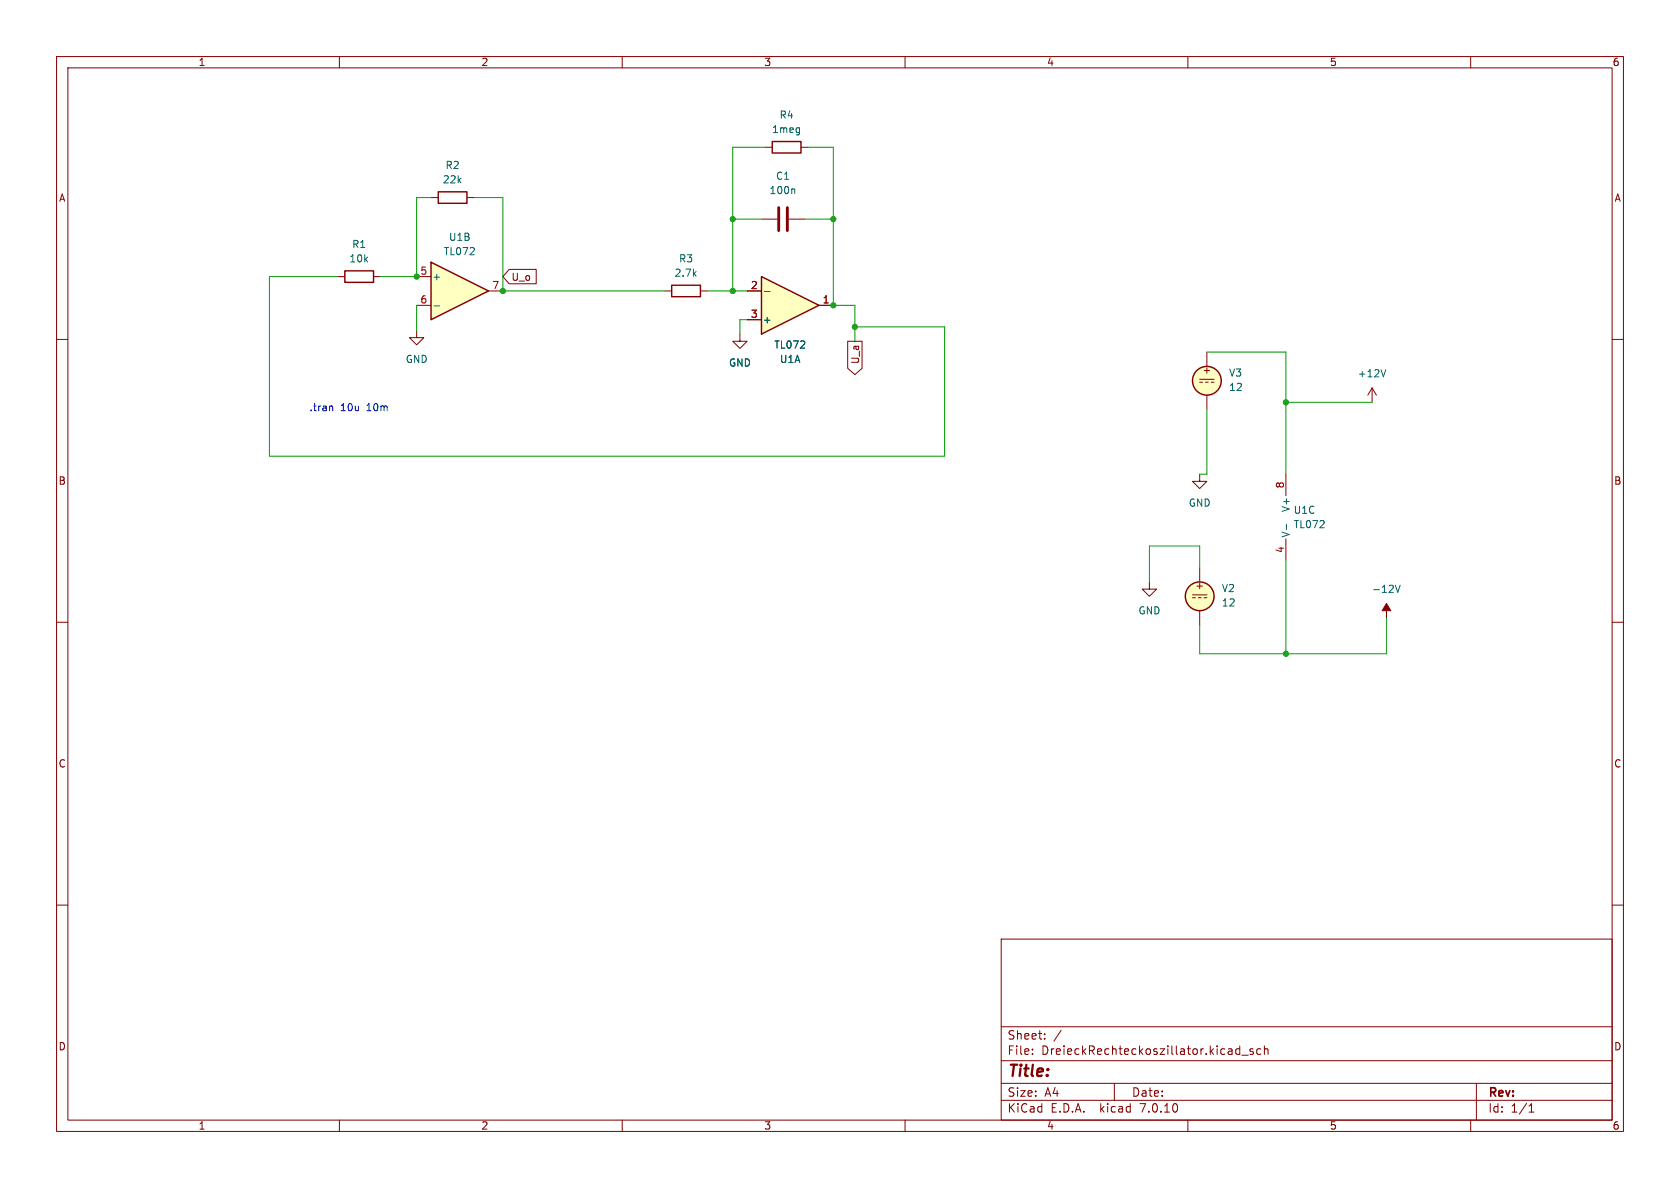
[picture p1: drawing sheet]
<svg xmlns="http://www.w3.org/2000/svg" width="297mm" height="210mm" viewBox="0 0 297 210" stroke-linecap="round" stroke-linejoin="round" font-family="sans-serif">
<g fill="none" stroke="#840000" stroke-width=".18">
<path d="M10 10h277v190h-277zM12 12h273v186h-273zM60 10v2M110 10v2M160 10v2M210 10v2M260 10v2M76.2 34.9h1.3M82.5 34.9h1.3M134.6 38.7h2.8M139.4 38.7h2.8M10 60h2"/>
<path d="M285 60h2M212.1 67.1h2.5M212.1 67.6h.5M213.1 67.6h.5M213.4 62.2v2.6M213.4 69.9v2.5M214.1 67.6h.5M242.6 68.6l-.8 1.3M242.6 68.6v2.5M242.6 68.6l.7 1.3M212.1 83.8v1.3h1.3l-1.3 1.3-1.3-1.3h1.3M227.3 83.8v3.8"/>
<path d="M227.3 95.3v3.8M10 110h2M203.2 102.9v1.2h1.3l-1.3 1.3-1.3-1.3h1.3M210.8 105.2h2.6M210.8 105.7h.5M211.8 105.7h.5M212.1 100.3v2.6M212.1 108v2.5M212.9 105.7h.5M285 110h2M10 160h2M285 160h2"/>
<path d="M177 166h108v32h-108zM60 198v2M110 198v2M160 198v2M177 194.5h108M177 191.5h108M177 187.5h108M177 181.5h108M182.5 186.3v.1M182.5 185.5v.1M184.7 183.6v.1M184.7 182.8v.1"/>
<path d="M187.6 182.1l-1.3 2M197 191.5v3M210 198v2M218.5 186.3l.2 .1 .5-.1M219.2 184.9v1.5M219.2 185.5l-.5-.1-.2 .1M219.5 186.5h1.2M221.5 185.5l-.3-.1-.2 .2v.2l.5 .2v.3h-.5M222.9 185.5l-.4-.1-.3 .3v.4l.1 .2h.6M223.5 185.5l.2-.1 .4 .1 .1 .9M223.5 184.9v1.5M260 198v2"/>
<path d="M261 191.5v6.5M270.3 196.6h.9M270.3 195.5l.4-.4v1.5"/>
</g>
<path d="M137.7 36.7v4.1M139.2 36.7v4.1" fill="none" stroke="#840000" stroke-width=".51"/>
<path d="M140.3 33.4l.2 .2v.6M245 65.3l-.4 1.3M227.4 92.7v.9M246.7 103.4l.4 1.3 .4-1.3" fill="none" stroke="#006464" stroke-width=".18"/>
<g fill="#ffffc2" stroke="#ffffc2" stroke-width=".18">
<circle cx="213.4" cy="67.3" r="2.54"/>
<circle cx="212.1" cy="105.4" r="2.54"/>
</g>
<g fill="none" stroke="#840000" stroke-width=".25">
<path d="M77.5 33.9h5v2h-5z"/>
<circle cx="213.4" cy="67.3" r="2.54"/>
<circle cx="212.1" cy="105.4" r="2.54"/>
</g>
<path d="M245.1 106.7l.8 1.3h-.8v1.2v-1.2h-.8z" fill="#840000" stroke="#840000" stroke-width=".18"/>
<path d="M134.6 48.9l10.2 5.1-10.2 5.1z" fill="#ffffc2"/>
<path d="M136.5 25h5.1v2.1h-5.1zM61 47.9h5v2h-5zM118.7 50.4h5.1v2.1h-5.1zM134.6 48.9l10.2 5.1-10.2 5.1z" fill="none" stroke="#840000" stroke-width=".25"/>
<path d="M135.3 26h1.2M141.6 26h1.3M59.7 48.9h1.3M66 48.9h1.3M73.7 58.4v1.3h1.2l-1.2 1.3-1.3-1.3h1.3M117.5 51.4h1.2M123.8 51.4h1.3M130.8 59.1v1.2h1.3l-1.3 1.3-1.3-1.3h1.3M132.1 51.4h2.5M132.1 56.5h2.5M144.8 54h2.5" fill="none" stroke="#840000" stroke-width=".18"/>
<path d="M135.1 51.5h1" fill="none" stroke="#006464" stroke-width=".18"/>
<path d="M76.2 46.4l10.2 5-10.2 5.1z" fill="#ffffc2"/>
<path d="M76.2 46.4l10.2 5-10.2 5.1z" fill="none" stroke="#840000" stroke-width=".25"/>
<path d="M73.7 48.9h2.5M73.7 54h2.5M86.4 51.4h2.5M90 47.6h4.8v2.6h-4.8l-1.1-1.3zM132.1 51.4h2.5M132.1 56.5h2.5M144.8 54h2.5M149.9 60.3h2.5v4.8l-1.3 1.1-1.2-1.1z" fill="none" stroke="#840000" stroke-width=".18"/>
<path d="M76.7 54.1h1M135.1 51.5h1" fill="none" stroke="#006464" stroke-width=".18"/>
<path d="M58.6 71.8l.2 .1v.7" fill="none" stroke="#0000c2" stroke-width=".18"/>
<g fill="none" stroke="#009600" stroke-width=".18">
<path d="M76.2 34.9h-2.5v14h-6.4M83.8 34.9h5.1v16.5h28.6M129.5 38.7h5.1M135.3 26h-5.8v25.4M142.2 38.7h5.1M142.9 26h4.4v28h3.8v6.3M59.7 48.9h-12.1v31.7h119.4v-22.8h-15.9M73.7 54v4.4M125.1 51.4h7M132.1 56.5h-1.3v2.6M213.4 72.4v11.4h-1.3M213.4 62.2h13.9v21.6"/>
<path d="M227.3 71.1h15.3M227.3 99.1v16.5M212.1 100.3v-3.8h-8.9v6.4M245.1 109.2v6.4h-33v-5.1"/>
</g>
<g fill="#009600" stroke="#009600" stroke-width=".18">
<circle cx="73.7" cy="48.9" r=".46"/>
<circle cx="88.9" cy="51.4" r=".46"/>
<circle cx="129.5" cy="38.7" r=".46"/>
<circle cx="129.5" cy="51.4" r=".46"/>
<circle cx="147.3" cy="38.7" r=".46"/>
<circle cx="147.3" cy="54" r=".46"/>
<circle cx="151.1" cy="57.8" r=".46"/>
<circle cx="227.3" cy="71.1" r=".46"/>
<circle cx="227.3" cy="115.6" r=".46"/>
</g>
<text font-size="2.8" fill="#840000" x="178" y="190.9">Title:</text>
<g font-size="2.1" fill="#840000">
<text x="178" y="184">Sheet:</text>
<text x="178" y="186.7">File:</text>
<text x="184.1" y="186.7">DreieckRechteckoszillator.kicad_sch</text>
<text x="178" y="196.9">KiCad</text>
<text x="178" y="194.1">Size:</text>
<text x="184.7" y="194.1">A4</text>
<text x="185.7" y="196.9">E.D.A.</text>
<text x="194.6" y="196.9">kicad</text>
<text x="200" y="194.1">Date:</text>
<text x="201.8" y="196.9">7.0.10</text>
<text x="263" y="194.3">Rev:</text>
<text x="263" y="196.9">Id:</text>
<text x="267.1" y="196.9">1/1</text>
</g>
<g font-size="1.8" fill="#840000">
<text x="35" y="11.9">1</text>
<text x="85" y="11.9">2</text>
<text x="135" y="11.9">3</text>
<text x="185" y="11.9">4</text>
<text x="235" y="11.9">5</text>
<text x="285" y="11.9">6</text>
<text x="10.3" y="35.9">A</text>
<text x="285.3" y="35.9">A</text>
<text x="90.3" y="49.8">U_o</text>
<text x="152.1" y="64.5" transform="rotate(-90 152.1 64.5)">U_a</text>
<text x="212.5" y="66.3">+</text>
<text x="10.3" y="85.9">B</text>
<text x="285.3" y="85.9">B</text>
<text x="211.2" y="104.4">+</text>
<text x="10.3" y="135.9">C</text>
<text x="285.3" y="135.9">C</text>
<text x="10.3" y="185.9">D</text>
<text x="285.3" y="185.9">D</text>
<text x="35" y="199.9">1</text>
<text x="85" y="199.9">2</text>
<text x="135" y="199.9">3</text>
<text x="185" y="199.9">4</text>
<text x="235" y="199.9">5</text>
<text x="285" y="199.9">6</text>
</g>
<g font-size="1.8" fill="#006464">
<text x="136.4" y="23.7">1meg</text>
<text x="137.7" y="21.2">R4</text>
<text x="78.2" y="32.6">22k</text>
<text x="78.7" y="30.1">R2</text>
<text x="135.9" y="34.5">100n</text>
<text x="137.1" y="32">C1</text>
<text x="61.7" y="46.6">10k</text>
<text x="62.2" y="44">R1</text>
<text x="78.4" y="45.3">TL072</text>
<text x="79.3" y="42.8">U1B</text>
<text x="119.9" y="46.6">R3</text>
<text x="76.3" y="49.8">+</text>
<text x="119.2" y="49.1">2.7k</text>
<text x="134.7" y="57.4">+</text>
<text x="71.6" y="64.4">GND</text>
<text x="128.8" y="65">GND</text>
<text x="136.8" y="61.8">TL072</text>
<text x="137.8" y="64.4">U1A</text>
<text x="217.2" y="66.8">V3</text>
<text x="217.2" y="69.3">12</text>
<text x="239.9" y="66.9">+12V</text>
<text x="210.1" y="89.8">GND</text>
<text x="228.2" y="95.1" transform="rotate(-90 228.2 95.1)">V-</text>
<text x="228.2" y="90.6" transform="rotate(-90 228.2 90.6)">V+</text>
<text x="228.6" y="91">U1C</text>
<text x="228.6" y="93.6">TL072</text>
<text x="215.9" y="104.9">V2</text>
<text x="215.9" y="107.4">12</text>
<text x="242.5" y="105">-12V</text>
<text x="201.2" y="108.8">GND</text>
</g>
<g font-size="1.8" fill="#a90000">
<text x="74.2" y="48.6">5</text>
<text x="74.2" y="53.7">6</text>
<text x="86.9" y="51.2">7</text>
<text x="132.6" y="51.2">2</text>
<text x="145.3" y="53.7">1</text>
<text x="132.6" y="56.3">3</text>
<text x="227.1" y="86.4" transform="rotate(-90 227.1 86.4)">8</text>
<text x="227.1" y="97.9" transform="rotate(-90 227.1 97.9)">4</text>
</g>
<g font-size="1.8" fill="#0000c2">
<text x="54.6" y="72.8">.tran</text>
<text x="60.2" y="72.8">10u</text>
<text x="64.9" y="72.8">10m</text>
</g>
</svg>
